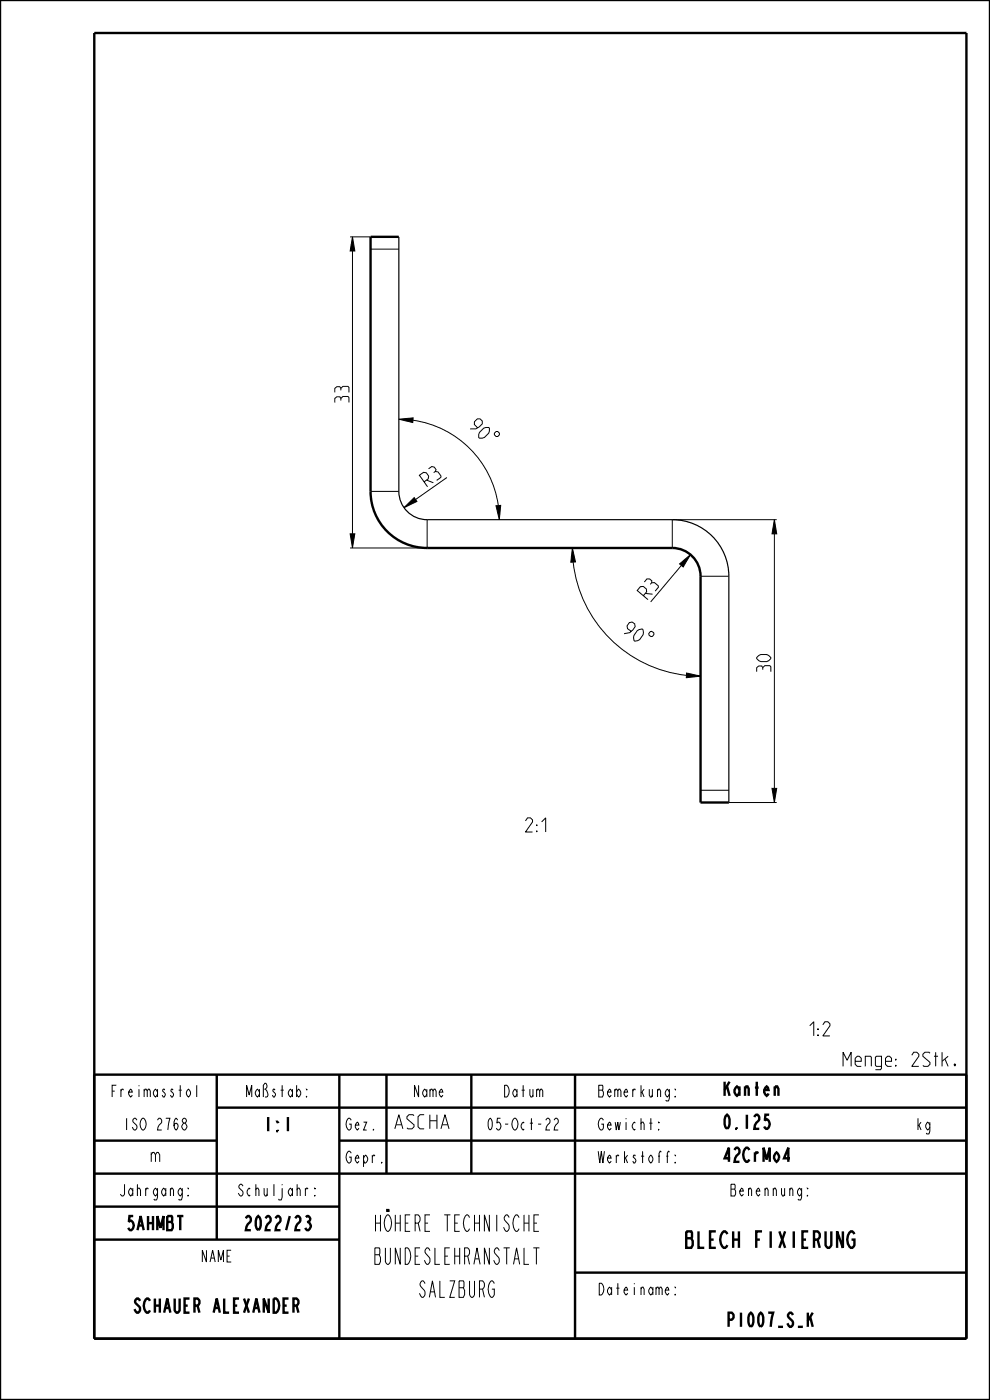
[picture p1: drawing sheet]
<svg xmlns="http://www.w3.org/2000/svg" width="210mm" height="297mm" viewBox="0 0 210 297" stroke-linecap="round" stroke-linejoin="round" font-family="sans-serif">
<path d="M74.8 50.2l.5 3h-1zM84.6 88.9l3-.3v1zM74.3 113.2h1l-.5 3zM85.7 107.7l2.2-2.1 .5 .8zM105.2 107.3l1-.1-.3 3zM121.4 116.2l.7 3-1 .1zM144.2 119.6l2.3-1.9-1.6 2.6zM164.3 110.2l.5 3h-1zM145.6 142.8l3 .6-3 .4zM163.8 167.2h1l-.5 3z" fill="#000"/>
<g fill="none" stroke="#000" stroke-width=".21">
<path d="M74.3 50.2h4.3M74.8 50.2l.5 3h-1zM74.8 53.2v60M84.6 88.9l3-.3v1zM87.6 89.1a21.3 21.3 0 0 1 18.1 18.2M104.9 91.9l.3-.4h.4l.3 .4v.3l-.3 .4h-.4l-.3-.4zM74.3 113.2h1l-.5 3zM78.6 104.2h6M85.7 107.7l2.2-2.1 .5 .8zM90.6 110.2v6h-16.3M94.8 101.3l-6.7 4.7M105.2 107.3l1-.1-.3 3z"/>
<path d="M121.4 116.2l.7 3-1 .1zM121.6 119.2a27.2 27.2 0 0 0 24 24.1M144.2 119.6l2.3-1.9-1.6 2.6zM144.5 120l-6.5 7.7M164.3 110.2l.5 3h-1zM164.3 113.2v54M164.8 110.2h-22.2v6M137.9 134l.3-.1 .5 .3v.4l-.3 .4-.3 .1-.4-.3-.1-.4zM148.6 122.2h6M145.6 142.8l3 .6-3 .4zM154.6 170.2h10.2M163.8 167.2h1l-.5 3z"/>
</g>
<g fill="none" stroke="#000" stroke-width=".51">
<path d="M0 0h210v297h-210zM20 7h185v277h-185zM78.6 104.2a12 12 0 0 0 12 12h52a6 6 0 0 1 6 6M20 228h185v56M46 235h159M46 228v35M72 228v56M82 228v21M100 228v21M122 228v56M20 242h26M20 249h185"/>
<path d="M20 256h52M72 242h133M20 263h52M122 270h83"/>
</g>
<path d="M84.6 104.2a6 6 0 0 0 6 6h52a12 12 0 0 1 12 12" fill="none" stroke="#000" stroke-width=".25"/>
<!-- layer: A_RUNDUNGEN -->
<path d="M84.6 50.2h-6v54M148.6 122.2v48h6" fill="none" stroke="#000" stroke-width=".51"/>
<path d="M78.6 52.8h6M148.6 167.6h6" fill="none" stroke="#000" stroke-width=".21"/>
<path d="M84.6 50.2v54M154.6 122.2v48" fill="none" stroke="#000" stroke-width=".25"/>
<g font-size="4.6">
<text x="77.1" y="261.2">HÖHERE TECHNISCHE</text>
<text x="77.1" y="268.2">BUNDESLEHRANSTALT</text>
<text x="143" y="264.7">BLECH FIXIERUNG</text>
<text x="87.6" y="275.2">SALZBURG</text>
</g>
<g font-size="3.9">
<text x="74" y="85.4" transform="rotate(-90 74 85.4)">33</text>
<text x="99.4" y="90.7" transform="rotate(45 99.4 90.7)">90</text>
<text x="90.7" y="103.3" transform="rotate(-35 90.7 103.3)">R3</text>
<text x="137.5" y="127.2" transform="rotate(-50 137.5 127.2)">R3</text>
<text x="132" y="134.2" transform="rotate(35 132 134.2)">90</text>
<text x="163.5" y="142.5" transform="rotate(-90 163.5 142.5)">30</text>
<text x="109.6" y="176.5">2:1</text>
<text x="169.9" y="219.8">1:2</text>
<text x="178.3" y="226.2">Menge: 2Stk.</text>
<text x="153.2" y="232.5">Kanten</text>
<text x="55.5" y="240">1:1</text>
<text x="83.2" y="239.5">ASCHA</text>
<text x="153.2" y="239.5">0.125</text>
<text x="31.6" y="246.5">m</text>
<text x="153.2" y="246.5">42CrMo4</text>
<text x="26" y="261">5AHMBT</text>
<text x="50.8" y="261">2022/23</text>
<text x="26.1" y="278.5">SCHAUER ALEXANDER</text>
<text x="152.9" y="281.5">P1007_S_K</text>
</g>
<g font-size="3.3">
<text x="22.3" y="232.7">Freimasstol</text>
<text x="51.2" y="232.7">Maßstab:</text>
<text x="87.1" y="232.7">Name</text>
<text x="106.1" y="232.7">Datum</text>
<text x="127.1" y="232.7">Bemerkung:</text>
<text x="25.2" y="239.7">ISO 2768</text>
<text x="73.2" y="239.7">Gez.</text>
<text x="102.2" y="239.7">05-Oct-22</text>
<text x="127.1" y="239.7">Gewicht:</text>
<text x="194.2" y="239.7">kg</text>
<text x="73.2" y="246.7">Gepr.</text>
<text x="127.1" y="246.7">Werkstoff:</text>
<text x="24.2" y="253.7">Jahrgang:</text>
<text x="49.2" y="253.7">Schuljahr:</text>
<text x="153.7" y="253.7">Benennung:</text>
<text x="42.1" y="267.7">NAME</text>
<text x="127.1" y="274.7">Dateiname:</text>
</g>
</svg>
